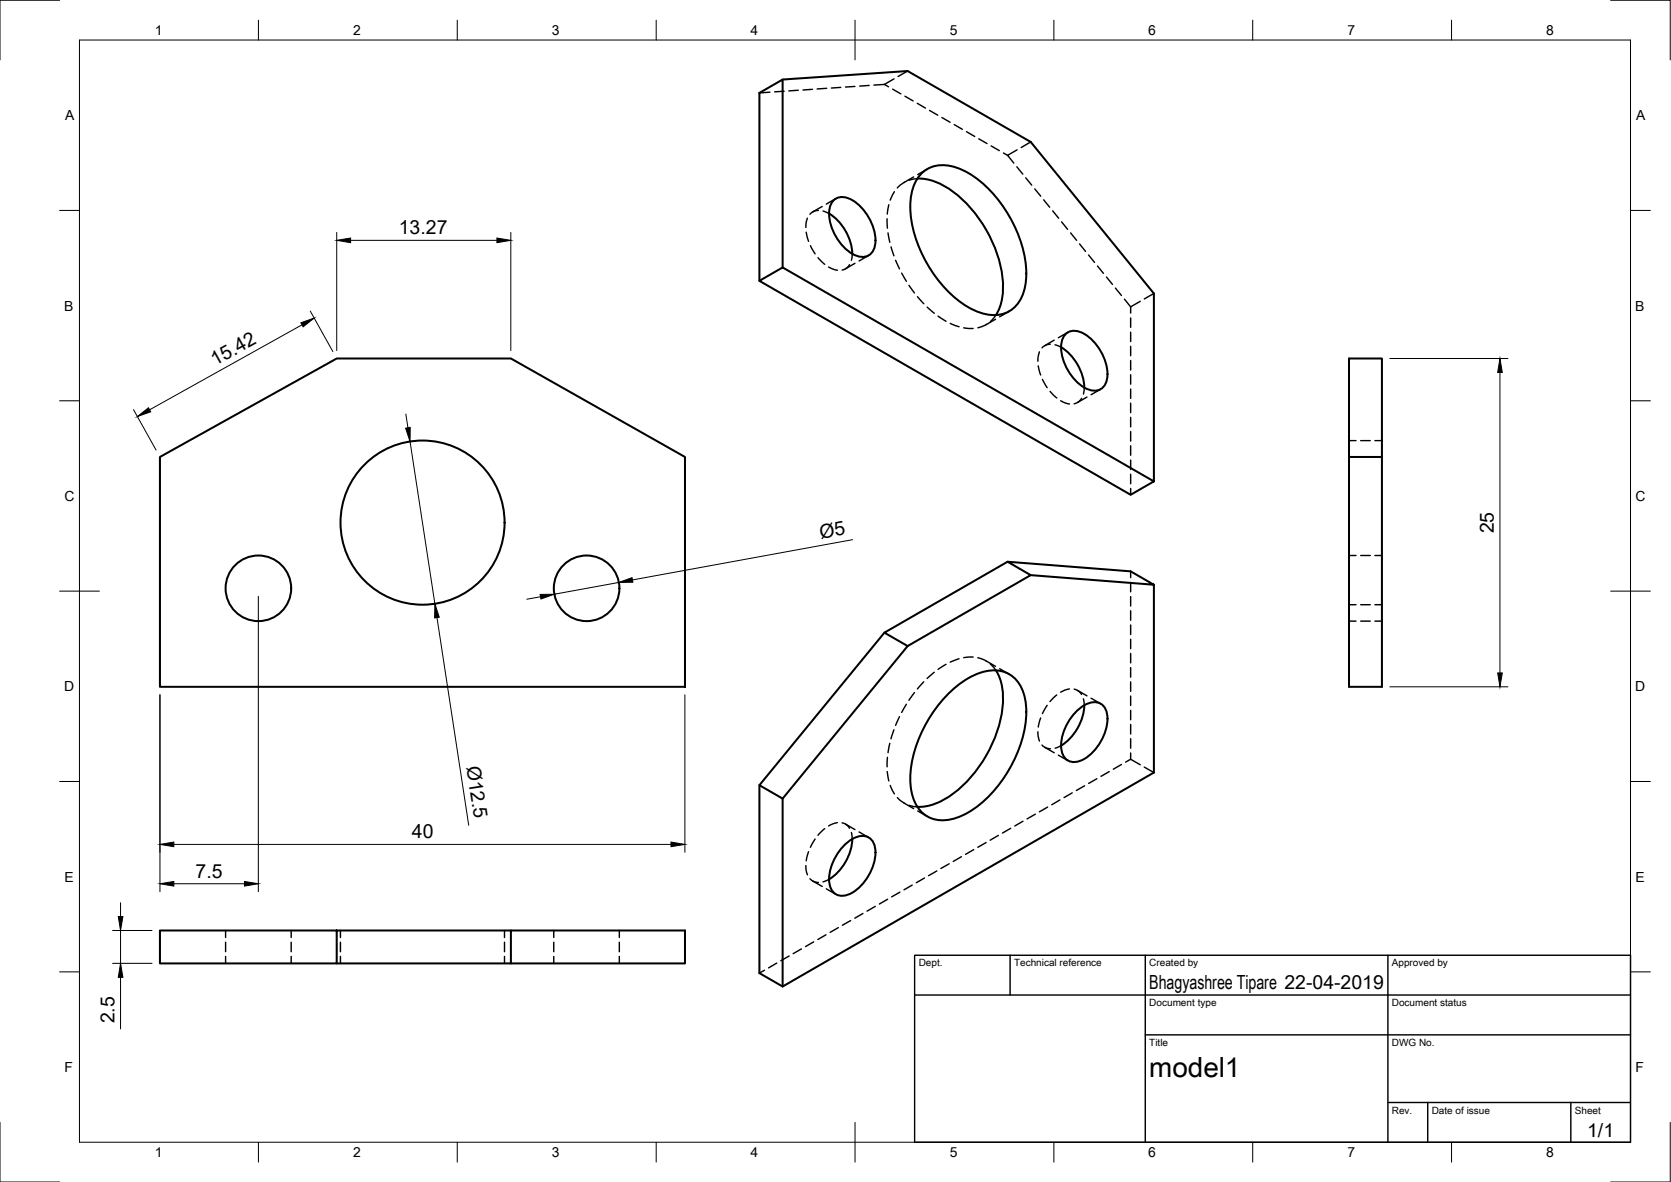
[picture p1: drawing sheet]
<svg xmlns="http://www.w3.org/2000/svg" width="420mm" height="297mm" viewBox="0 0 420 297" stroke-linecap="round" stroke-linejoin="round" font-family="sans-serif">
<!-- layer: Visible -->
<g fill="none" stroke="#000" stroke-width=".51">
<path d="M196.8 20l31.4-2.1 31 17.8 30.9 38.1v47.2l-5.8 3.3-93.4-53.7 5.9-3.4 93.3 53.8M208.5 53.7a12.8 12.8 0 0 1 5.8 10.1M209.6 50.4a3.7 3.7 0 0 1 4.7-.1 12.5 12.5 0 0 1 5.8 11.1 3.3 3.3 0 0 1-4.9 2.8 12.3 12.3 0 0 1-6.7-11.6l.3-.9zM230.7 44.9a17.1 17.1 0 0 1 12 5.9 32.6 32.6 0 0 1 9.5 21.1 13.1 13.1 0 0 1-1.8 7.3M231.4 43.9a8.1 8.1 0 0 1 9.1-1.8 27.1 27.1 0 0 1 13.7 13.1 26.6 26.6 0 0 1 3.6 16.8 8 8 0 0 1-7.4 7.2 16.3 16.3 0 0 1-11-5 32.7 32.7 0 0 1-10.5-22.3 11.9 11.9 0 0 1 2.5-8zM196.8 67.2v-47.2l-5.9 3.4v47.2M266.8 87.3a12.8 12.8 0 0 1 5.8 10.1M267.9 84a3.7 3.7 0 0 1 4.7-.1 12.5 12.5 0 0 1 5.8 11.2 3.3 3.3 0 0 1-4.8 2.8 12.3 12.3 0 0 1-6.7-11.7l.2-.9zM40.2 114.8l44.5-24.7h43.8l43.7 24.7v57.8h-132zM339.2 114.8v57.8h8.3v-57.8h-8.3v-24.7h8.3v24.7M222.4 159l-31.5 38.3 5.9 3.4v47.2M253.3 141.2l-30.9 17.8 5.8 3.4-31.4 38.3"/>
<path d="M259.2 144.5l30.9 2.4-5.8-3.3-31-2.4 5.9 3.3-31 17.9M290.1 146.9v47.2l-93.3 53.8-5.9-3.4v-47.2M238.1 174.7a18.9 18.9 0 0 1 11-6.2 7.6 7.6 0 0 1 8.3 5.8 24 24 0 0 1-2.3 16.5 30 30 0 0 1-13.1 14.1 8.7 8.7 0 0 1-10.6-1.2 14 14 0 0 1-2.3-11.4 33.9 33.9 0 0 1 9-17.6zM250.4 168.5a17.1 17.1 0 0 1 .9 13.4 32.6 32.6 0 0 1-13.4 18.7 13.1 13.1 0 0 1-7.2 2.2M270.9 178.5a5.9 5.9 0 0 1 5.2-1.9 3.8 3.8 0 0 1 2.4 4 12.5 12.5 0 0 1-6.8 10.6 3.3 3.3 0 0 1-4.8-2.8 12.5 12.5 0 0 1 4-9.9zM272.6 177.3a12.8 12.8 0 0 1-5.8 10.1M212.6 212.1a5.9 5.9 0 0 1 5.1-1.9 3.8 3.8 0 0 1 2.4 4 12.5 12.5 0 0 1-6.7 10.6 3.3 3.3 0 0 1-4.9-2.8 12.5 12.5 0 0 1 4.1-9.9zM214.3 210.8a12.8 12.8 0 0 1-5.8 10.2M84.7 233.8h-44.5v8.3h44.5v-8.3h43.8M84.7 242.1h43.8v-8.3h43.7v8.3h-43.7"/>
<circle cx="106.2" cy="131.3" r="20.6"/>
<circle cx="65" cy="147.8" r="8.2"/>
<circle cx="147.5" cy="147.8" r="8.2"/>
</g>
<!-- layer: Hidden -->
<g fill="none" stroke="#000" stroke-width=".36">
<path d="M224.8 19.8l-2.4 1.4 1 .6M228.2 17.9l-2.4 1.3M193.6 23.2l-2.7 .2M197.2 22.9l-2.4 .2M200.7 22.7l-2.3 .1M204.3 22.4l-2.4 .2M207.9 22.2l-2.4 .2M211.4 22l-2.4 .1M215 21.7l-2.4 .2M218.5 21.5l-2.3 .1M222.4 21.2l-2.7 .2M224.5 22.4l2 1.2"/>
<path d="M227.5 24.2l2.1 1.2M230.6 26l2.1 1.2M233.7 27.8l2.1 1.1M236.8 29.5l2.1 1.2M239.9 31.3l2.1 1.2M243 33.1l2.1 1.2M246.1 34.9l2.1 1.2M249.2 36.7l2.1 1.2M252.3 38.4l1 .6M255.7 37.7l-2.4 1.3 1.6 2M259.2 35.7l-2.4 1.4M202.7 58.3l.6 2.3"/>
<path d="M203 54.8l-.3 1.2-.1 1.2M205.8 52.9l-1.1 .2-1.1 .7M206.7 51.9l-2.4 1.4M206.9 53l1.5 .7M210.2 49.9l-2.4 1.4M223.1 55v2.3M223.3 58.5l.4 2.4M223.5 51.4l-.4 2.4M224.9 48.2l-1.1 2.1M227.5 45.8l-1.9 1.4M229.7 44.5l-2.4 1.4M230.7 44.9l-2.1 .4"/>
<path d="M233.2 42.5l-2.4 1.4M255.7 41.9l1.5 1.9M257.9 44.7l1.5 1.8M260.2 47.5l1.5 1.8M262.4 50.2l1.5 1.9M264.7 53l1.5 1.8M266.9 55.8l1.5 1.8M269.2 58.5l1.5 1.9M203.8 61.8l1.2 2M205.7 64.8l1.7 1.6M208.3 67.1l2.3 .8M213.6 66.5l-.7 .8-1.1 .6"/>
<path d="M214.3 63.8l-.2 1.6M215 66.2l-2.4 1.4M218.4 64.2l-2.4 1.4M224 62l.8 2.3M225.2 65.4l1 2.2M226.7 68.6l1.2 2.1M228.6 71.7l1.3 1.9M230.7 74.6l1.6 1.7M233.1 77.2l1.8 1.5M235.9 79.4l2 1.3M250.4 79.2l-1.4 1.6M253.7 78.2l-2.3 1.4"/>
<path d="M271.4 61.3l1.5 1.9M273.7 64.1l1.5 1.8M275.9 66.9l1.6 1.8M278.2 69.6l1.5 1.9M280.5 72.4l1.5 1.8M282.7 75.2l1.6 1.9M284.3 79.9v2.4M286.7 75.7l-2.4 1.4v1.6M290.1 73.8l-2.4 1.3M238.9 81.3l2.3 .8M242.3 82.4l2.4 .1M248.1 81.5l-2.2 .9"/>
<path d="M250.3 80.2l-2.4 1.4M261.1 92l.6 2.2M261.4 88.4l-.4 2.4M262.1 95.3l1.2 2.1M264 98.3l1.7 1.7M264.1 86.5l-1.1 .2-1 .7M265.1 85.5l-2.4 1.4M265.3 86.6l1.5 .7M268.5 83.5l-2.4 1.4M272.6 97.4l-.2 1.6M273.3 99.8l-2.4 1.4M276.8 97.8l-2.5 1.4"/>
<path d="M284.3 83.5v2.3M284.3 87v2.4M284.3 90.6v2.4M284.3 94.2v2.3M284.3 97.8v2.3M266.7 100.7l1 .5 1.2 .3M272 100.1l-.8 .9-1.1 .5M284.3 101.3v2.4M284.3 104.9v2.4M284.3 108.5v2.4M284.3 112v2.4M284.3 115.6v2.4"/>
<path d="M284.3 119.2v2.4M339.2 110.7h1.8M342.1 110.7h2.4M345.7 110.7h1.8M284.3 122.8v1.5M339.2 139.6h1.8M342.1 139.6h2.4M345.7 139.6h1.8M284.3 143.6v1.6M284.3 146.4v2.3M284.3 149.9v2.4M284.3 153.5v2.4"/>
<path d="M284.3 157.1v2.4M339.2 152h1.8M339.2 156.1h1.8M342.1 152h2.4M342.1 156.1h2.4M345.7 152h1.8M345.7 156.1h1.8M227.9 177l-1.2 2M229.9 174l-1.4 2M232.3 171.4l-1.6 1.7M234.9 168.9l-1.8 1.6M237.9 166.9l-2 1.3"/>
<path d="M241.2 165.6l-2.3 .8M244.7 165.1l-2.4 .2M245.9 165.3l2.2 .9M247.9 166.1l2.4 1.4M249 166.9l1.4 1.6M251.4 168l2.3 1.4M263.3 177.3l-1.2 2M265.7 174.7l-1.7 1.6M268.9 173.1l-1.2 .3-1 .6M270.1 173.2l1.1 .5 .7 .8M270.9 173.5l2.4 1.4M272.4 175.6l.2 1.7"/>
<path d="M274.3 175.5l2.5 1.4M284.3 160.6v2.4M284.3 164.2v2.4M284.3 167.8v2.4M284.3 171.4v2.3M284.3 174.9v2.4M284.3 178.5v2.4M223.1 193.9l.4 2.3M223.1 190.3v2.4M223.7 186.8l-.4 2.4M223.8 197.4l1.1 2.1M224.8 183.4l-.8 2.3"/>
<path d="M226.2 180.1l-1 2.2M261 183.9l.4 2.3M261.7 180.4l-.6 2.3M262 187.2l1 .8 1.1 .2M262.7 187.8l2.4 1.4M266.1 189.8l2.4 1.3M266.8 187.4l-1.5 .6M269.6 199.2l-2.1 1.2M272.7 197.5l-2.1 1.2M275.8 195.7l-2.1 1.2M278.9 193.9l-2.1 1.2M282 192.1l-2.1 1.2"/>
<path d="M283 191.5l1.3-.7 2.4 1.4M284.3 182.1v2.4M284.3 185.6v2.4M284.3 189.2v1.6M287.7 192.8l2.4 1.3M202.6 217.5l.1 1.2 .3 1.1M203.3 214l-.6 2.3M205 210.8l-1.2 2.1M207.4 208.2l-1.7 1.7M210.5 206.7l-2.2 .9M211.7 206.8l1.2 .5 .7 .8M212.6 207.1l2.4 1.4"/>
<path d="M214.1 209.2l.2 1.6M216 209.1l2.4 1.3M225.6 200.4l1.9 1.5M227.3 201.8l2.4 1.4M228.6 202.4l2.1 .4M230.8 203.8l2.4 1.4M235.6 218.9l-2.1 1.2M238.7 217.1l-2.1 1.2M241.7 215.3l-2 1.2M244.8 213.5l-2 1.2M247.9 211.7l-2 1.2M251 209.9l-2 1.2"/>
<path d="M254.1 208.2l-2 1.1M257.2 206.4l-2 1.2M260.3 204.6l-2 1.2M263.4 202.8l-2.1 1.2M266.5 201l-2 1.2M56.7 233.8v1.8M56.7 236.8v2.4M73.2 233.8v1.8M73.2 236.8v2.4M85.6 233.8v1.8M85.6 236.8v2.4M126.9 233.8v1.8"/>
<path d="M126.9 236.8v2.4M139.2 233.8v1.8M139.2 236.8v2.4M155.7 233.8v1.8M155.7 236.8v2.4M201.5 238.5l-2.1 1.2M203.7 220.8l1 .8 1.1 .2M204.3 221.4l2.4 1.4M204.6 236.7l-2.1 1.2M207.7 234.9l-2.1 1.2M207.8 223.4l2.4 1.4M208.4 221l-1.5 .6"/>
<path d="M210.8 233.1l-2.1 1.2M213.9 231.3l-2.1 1.2M217 229.6l-2.1 1.1M220.1 227.8l-2.1 1.2M223.2 226l-2.1 1.2M226.3 224.2l-2.1 1.2M229.4 222.4l-2.1 1.2M232.5 220.6l-2.1 1.2M56.7 240.4v1.7M73.2 240.4v1.7M85.6 240.4v1.7M126.9 240.4v1.7"/>
<path d="M139.2 240.4v1.7M155.7 240.4v1.7M192.2 243.8l-1.3 .7M195.3 242l-2 1.2M198.4 240.2l-2.1 1.2"/>
</g>
<!-- layer: Border -->
<g fill="none" stroke="#000" stroke-width=".25">
<path d="M15 .1h-15v15M20 10.1h390v276.9h-390zM65 5.1v5M115 5.1v5M165 5.1v5M215 5.1v10M265 5.1v5M315 5.1v5M365 5.1v5M405 .1h15v15M15 52.9h5M410 52.9h5"/>
<path d="M15 100.7h5M410 100.7h5M15 148.6h10M405 148.6h10M15 196.4h5M410 196.4h5M15 244.2h5M410 244.2h5M0 282.1v14.9h15M65 287v5M115 287v5M165 287v5"/>
<path d="M215 282.1v9.9M265 287v5M315 287v5M365 287v5M420 282.1v14.9h-15"/>
</g>
<!-- layer: TitleBlock -->
<path d="M230 240.1h180v46.9h-180zM230 250h180M254 240.1v9.9M288 240.1v46.9M349 240.1v46.9M288 260.1h122M349 277.1h61M359 277.1v9.9M395 277.1v9.9" fill="none" stroke="#000" stroke-width=".36"/>
<!-- layer: Dimensions -->
<g fill="none" stroke="#000" stroke-width=".25">
<path d="M84.7 58.4v29.7M128.4 58.4v29.7M78 78.2l5.7 10.2M88.2 60.4h36.7M75.9 81.6l-38.3 21.4M349.5 90.1h29.7M377.1 93.6v75.5M33.6 102.9l5.6 10.2M102 104l.6 3.5M103.1 111l6.2 40.7M214.4 135.6l-55.4 10.1M65 149.8v74.3"/>
<path d="M109.9 155.2l8 52.2M135.9 150l-3.4 .6M155.6 146.4l-16.3 2.9M40.2 174.6v49.5M172.2 174.6v39.6M349.5 172.6h29.7M43.7 212.2h125M28.3 233.8h9.9M30.3 226.9v3.4M30.3 233.8v8.3M43.7 222.1h17.8M28.3 242.1h9.9"/>
<path d="M30.3 245.6v13"/>
</g>
<g fill="#000" stroke="#000" stroke-width=".25">
<path d="M84.7 60.4l3.5-.6v1.2zM124.9 59.8l3.5 .6-3.5 .6zM75.6 81.1l3.4-1.2-2.8 2.2zM377.1 90.1l.6 3.5h-1.1zM34.5 104.7l2.8-2.2 .6 1zM102 107.6l1.1-.2v3.6zM109.3 151.7l1.1 3.4-1.1 .2zM135.8 149.4l3.5-.1-3.3 1.2zM155.6 146.4l3.3-1.2 .2 1.1zM376.6 169.1h1.1l-.6 3.5zM40.2 212.2l3.5-.6v1.2zM168.7 211.6l3.5 .6-3.5 .6z"/>
<path d="M29.7 230.3h1.2l-.6 3.5zM40.2 222.1l3.5-.6v1.2zM61.5 221.5l3.5 .6-3.5 .6zM30.3 242.1l.6 3.5h-1.2z"/>
</g>
<text font-size="7" x="289" y="270.6">model1</text>
<g font-size="4.9">
<text x="100.3" y="58.9">13.27</text>
<text x="54.1" y="92" transform="rotate(-29 54.1 92)">15.42</text>
<text x="206.4" y="135.4" transform="rotate(-10 206.4 135.4)">Ø5</text>
<text x="375.6" y="134" transform="rotate(-90 375.6 134)">25</text>
<text x="117.3" y="192.7" transform="rotate(81 117.3 192.7)">Ø12.5</text>
<text x="103.6" y="210.6">40</text>
<text x="49.2" y="220.5">7.5</text>
<text x="289" y="248.5">Bhagyashree Tipare 22-04-2019</text>
<text x="28.8" y="257.2" transform="rotate(-90 28.8 257.2)">2.5</text>
<text x="399.1" y="285.7">1/1</text>
</g>
<g font-size="3.5">
<text x="39" y="8.8">1</text>
<text x="88.8" y="8.8">2</text>
<text x="138.8" y="8.8">3</text>
<text x="188.7" y="8.8">4</text>
<text x="238.8" y="8.8">5</text>
<text x="288.7" y="8.8">6</text>
<text x="338.8" y="8.8">7</text>
<text x="388.8" y="8.8">8</text>
<text x="16.4" y="30.2">A</text>
<text x="411.4" y="30.2">A</text>
<text x="16.2" y="78">B</text>
<text x="411.2" y="78">B</text>
<text x="16.2" y="125.9">C</text>
<text x="411.2" y="125.9">C</text>
<text x="16.2" y="173.7">D</text>
<text x="411.2" y="173.7">D</text>
<text x="16.2" y="221.6">E</text>
<text x="411.2" y="221.6">E</text>
<text x="16.2" y="269.4">F</text>
<text x="411.2" y="269.4">F</text>
<text x="39" y="290.8">1</text>
<text x="88.8" y="290.8">2</text>
<text x="138.8" y="290.8">3</text>
<text x="188.7" y="290.8">4</text>
<text x="238.8" y="290.8">5</text>
<text x="288.7" y="290.8">6</text>
<text x="338.8" y="290.8">7</text>
<text x="388.8" y="290.8">8</text>
</g>
<g font-size="2.5">
<text x="231" y="242.9">Dept.</text>
<text x="255" y="242.9">Technical reference</text>
<text x="289" y="242.9">Created by</text>
<text x="350" y="242.9">Approved by</text>
<text x="289" y="252.8">Document type</text>
<text x="350" y="252.8">Document status</text>
<text x="289" y="262.9">Title</text>
<text x="350" y="262.9">DWG No.</text>
<text x="350" y="279.9">Rev.</text>
<text x="360" y="279.9">Date of issue</text>
<text x="396" y="279.9">Sheet</text>
</g>
</svg>
